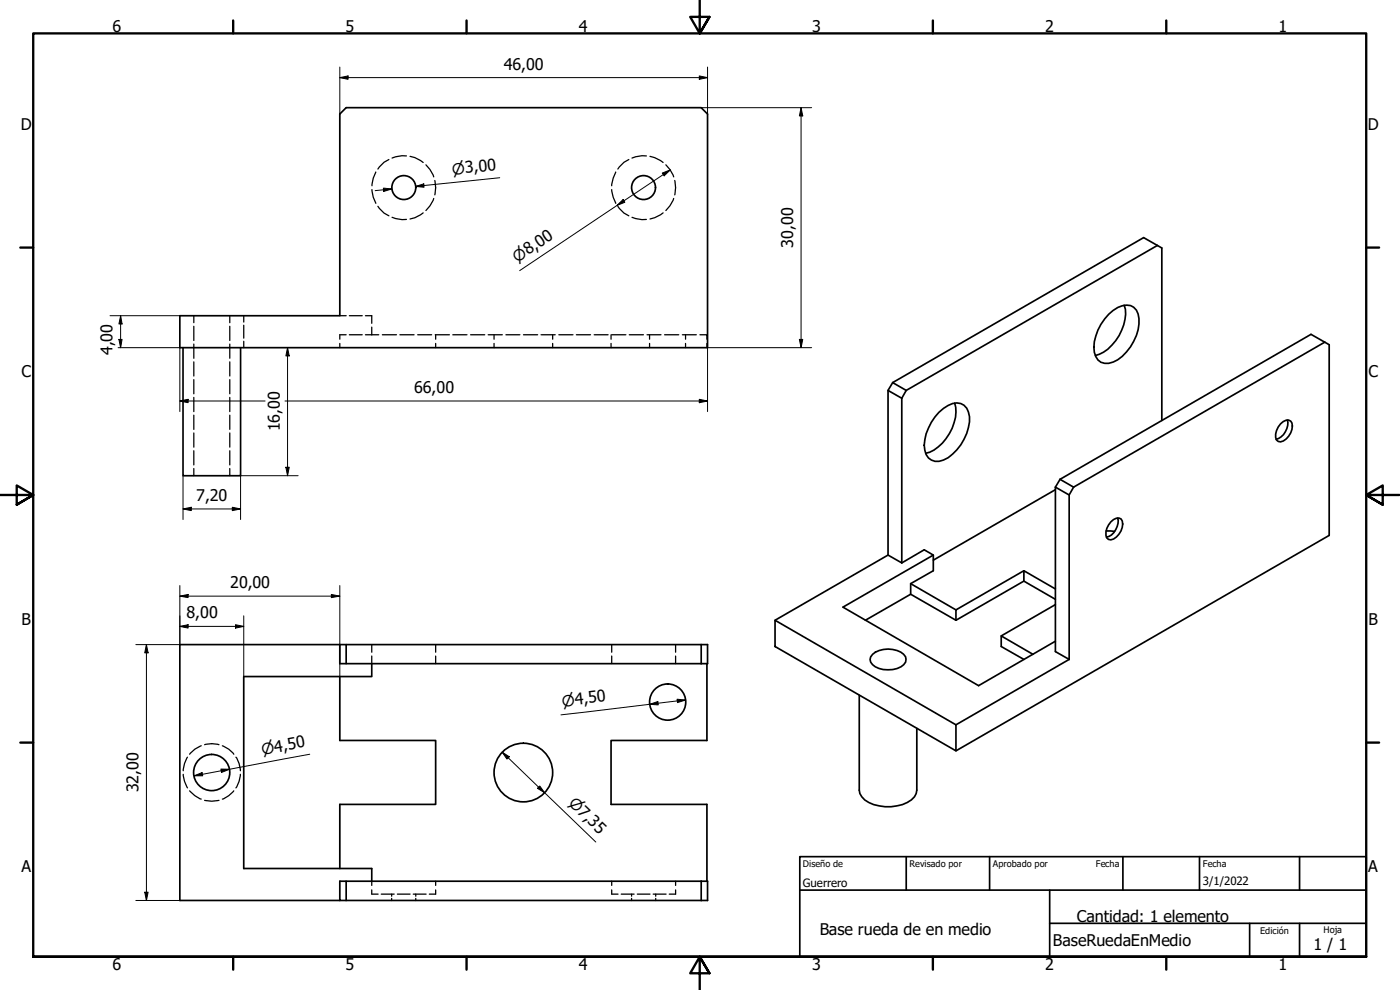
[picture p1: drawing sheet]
<svg xmlns="http://www.w3.org/2000/svg" width="420mm" height="297mm" viewBox="0 0 420 297" stroke-linecap="round" stroke-linejoin="round" font-family="sans-serif">
<!-- layer: Oculto (ISO) -->
<g fill="none" stroke="#000" stroke-width=".38">
<path d="M111.6 56.9a9.5 9.5 0 0 0 1.2 4.1M112.8 51.6a9.5 9.5 0 0 0-1.2 4.1M116.7 47.9l-1.4 .8-1.9 2M122 46.8l-1.4-.1-2.9 .7M123.1 46.9l1.4 .4 2.5 1.5M127.8 49.5l1.2 1.3 1.2 2.3M130.2 59.5l-1.2 2.3-1.2 1.4M130.5 54.2a9.3 9.3 0 0 1 0 4.3M183.6 56.9l.4 2.3 .8 1.8M184.8 51.6l-.8 1.9-.4 2.2M188.7 47.9l-1.4 .8-1.9 2M194 46.8l-1.3-.1-3 .7"/>
<path d="M195.1 46.9l1.4 .4 2.5 1.5M199.8 49.5l1.2 1.3 1.2 2.3M202.2 59.5l-1.2 2.3-1.2 1.4M202.5 54.2a9.3 9.3 0 0 1 0 4.3M113.4 61.9l1.9 2 1.4 .9M117.7 65.2l2.9 .7 1.4-.1M127 63.9l-2.5 1.4-1.4 .4M185.4 61.9l1.9 2 1.4 .9M189.7 65.2l3 .7 1.3-.1M199 63.9l-2.5 1.4-1.4 .4M58.2 94.7v2.1M58.2 97.9v4.3"/>
<path d="M69 94.7v2.1M69 97.9v4.3M73.2 94.7v1.9M73.2 97.6v3.9M102 94.7h1.9M104.8 94.7h3.9M109.7 94.7h1.9v2.3M111.6 98.2v2.2M58.2 103.2v4.3M58.2 108.6v4.2M58.2 113.9v4.3M58.2 119.2v4.3"/>
<path d="M69 103.2v4.3M69 108.6v4.2M69 113.9v4.3M69 119.2v4.3M73.2 102.4v1.9M102 103v1.3M103.9 100.4h-1.9v1.4M104.8 100.4h3.9M109.7 100.4h4M114.7 100.4h4.3M120 100.4h4.3M125.3 100.4h4.2"/>
<path d="M130.6 100.4h4.3M130.7 100.4v1.4M130.7 103v1.3M135.9 100.4h4.2M141.2 100.4h4.3M146.5 100.4h4.2M148.3 100.4v1.4M148.3 103v1.3M151.8 100.4h4.2M157.1 100.4h4.3M162.4 100.4h4.2M165.9 100.4v1.4"/>
<path d="M165.9 103v1.3M167.7 100.4h4.3M173 100.4h4.2M178.3 100.4h4.2M183.4 100.4v1.4M183.4 103v1.3M183.6 100.4h4.2M188.8 100.4h4.3M194.2 100.4h4.2M194.9 100.4v1.4M194.9 103v1.3M199.5 100.4h4.2"/>
<path d="M204.8 100.4h4.2M205.7 100.4v1.4M205.7 103v1.3M210.1 100.4h2.1v1.4M212.2 103v1.3M58.2 124.6v4.2M58.2 129.9v4.3M58.2 135.2v4.3M69 124.6v4.2M69 129.9v4.3M69 135.2v4.3M58.2 140.6v2.1"/>
<path d="M69 140.6v2.1M111.6 193.4v2.3M111.6 196.8v2.3M130.7 193.4v2.3M130.7 196.8v2.3M183.6 193.4v2.3M183.6 196.8v2.3M202.8 193.4v2.3M202.8 196.8v2.3M55 232.3a8.8 8.8 0 0 0 1.3 4.1M56.3 227.2a8.2 8.2 0 0 0-1.3 4.1M56.9 237.3a8.5 8.5 0 0 0 3.5 2.5"/>
<path d="M60.4 223.8a8 8 0 0 0-3.5 2.5M61.4 223.4a7.5 7.5 0 0 1 4.3 0M66.7 223.8a7.3 7.3 0 0 1 3.5 2.5M70.2 237.3a7.8 7.8 0 0 1-3.5 2.5M70.8 227.2a7.5 7.5 0 0 1 1.3 4.1M72.1 232.3a8 8 0 0 1-1.3 4.1M61.4 240.1a9.3 9.3 0 0 0 4.3 0M111.6 264.4v1.3M111.6 267v1.3h1.9M114.4 268.3h3.9M117.5 268.3v.6M117.5 269.5v.7"/>
<path d="M119.3 268.3h3.8M124 268.3h3.9M124.8 268.3v.6M124.8 269.5v.7M130.7 264.4v1.3M130.7 267v1.3h-1.9M183.6 267v1.3h1.9M183.6 264.4v1.3M186.4 268.3h3.9M189.5 268.3v.6M189.5 269.5v.7M191.3 268.3h3.8"/>
<path d="M196 268.3h3.9M196.8 268.3v.6M196.8 269.5v.7M202.8 267v1.3h-1.9M202.8 264.4v1.3"/>
</g>
<!-- layer: Visible (ISO) -->
<g fill="none" stroke="#000" stroke-width=".51">
<path d="M102 34.2l1.9-1.9h106.5l1.9 1.9v70.1h-158.3v-9.6h48zM347.3 73.6l-4.1-2.3-75.3 43.5M347.3 73.6l1.4 .8v51.8M347.3 73.6l-75.3 43.5M332.7 94.3a7.5 7.5 0 0 1 6.6-2.6 4.1 4.1 0 0 1 2.5 3.9 14.5 14.5 0 0 1-7.7 13 3.8 3.8 0 0 1-5.7-2.9 14.2 14.2 0 0 1 4.3-11.4zM337.4 91.6a12.1 12.1 0 0 1-2.6 10.6 10.9 10.9 0 0 1-6.1 4.5M54.9 104.3v38.4h17.3v-38.4M266.5 117.1v49.4M267.9 114.8l-1.4 2.3 4.1 2.4M267.9 114.8l4.1 2.3M270.6 119.5v49.4M272 117.1l-1.4 2.4"/>
<path d="M397.6 102.7l1.3 .7v57.2l-112 64.7M397.6 102.7l-4.2-2.4-75.3 43.5M397.6 102.7l-75.4 43.5M281.8 123.7a8.7 8.7 0 0 1 5.3-2.8 3.9 3.9 0 0 1 3.9 4.1 14.7 14.7 0 0 1-7.9 13 3.8 3.8 0 0 1-5.5-2.9 13.7 13.7 0 0 1 4.2-11.4zM286.5 121a13.4 13.4 0 0 1-4.9 13.1l-1.3 1-2.5 .9M384.3 127.2a2.03 2.03 0 0 1 3.4-.3 5 5 0 0 1-3.4 5.7l-.7-.2a2.58 2.58 0 0 1-.5-3.2zM386.3 126a5.1 5.1 0 0 1-3.3 5.8M316.7 146.2l4.2 2.3 1.3-2.3M316.7 146.9l-36.6 21.2M316.7 146.2v49.3l4.2 2.4M318.1 143.8l-1.4 2.4M318.1 143.8l4.1 2.4"/>
<path d="M320.9 148.5v49.4M332 159.3l2.5 .1M333.4 156.6a2.42 2.42 0 0 1 3-.9 4.5 4.5 0 0 1-2.2 6l-.8 .3-.7-.2a2.64 2.64 0 0 1-.5-3.3zM335.4 155.4a4.9 4.9 0 0 1-3.4 5.7M270.6 168.9l6.8-3.9 2.7 1.5v4.7l-6.8 3.9v3.2l-13.6 7.8M270.6 168.9l-4.1-2.4-33.9 19.6M273.3 175.1l13.6 7.9M273.3 178.3l13.6 7.8M280.1 166.5l-27.1 15.7 40.7 23.5 23-13.3M307.3 171.2l-20.4 11.8v3.1M307.3 174.4l9.4 5.4M316.7 176.7l-9.4-5.5v3.2l-20.4 11.7"/>
<path d="M102 193.4v5.7h1.9M103.9 193.4h-49.9v76.8h48M111.6 199.1v3.9h-38.4v57.6h38.4v3.8M210.4 193.4h-106.5v5.7h106.5M210.4 193.4h1.9v5.7h-1.9M210.4 193.4v5.7M212.2 199.1v23.1h-28.8v19.1h28.8v23.1M232.6 186.1l54.3 31.4v7.8l-54.3-31.3zM261.9 196.3a7.7 7.7 0 0 1 9.3 0 2.24 2.24 0 0 1-.8 3.8 8.3 8.3 0 0 1-8.5-.7 1.97 1.97 0 0 1 0-3.1zM300.5 190.8l9.5 5.5M316.7 181.4l-16.2 9.4v3.2l6.8 3.9M320.9 197.9l-34 19.6"/>
<path d="M102 203v19.2h28.7v19.1h-28.7v19.3M257.9 208.6v28.5a6.1 6.1 0 0 0 5.9 4.7 12.9 12.9 0 0 0 9.7-1.8l.9-.9 .6-1 .1-1v-18.5M103.9 264.4h-1.9v5.8h1.9M210.4 264.4h-106.5v5.8h106.5M210.4 264.4h1.9v5.8h-1.9M210.4 264.4v5.8"/>
<circle cx="121.2" cy="56.3" r="3.6"/>
<circle cx="193.1" cy="56.3" r="3.6"/>
<circle cx="200.4" cy="210.6" r="5.4"/>
<circle cx="63.5" cy="231.8" r="5.4"/>
<circle cx="157.1" cy="231.8" r="8.8"/>
</g>
<!-- layer: Borde (ISO) -->
<g fill="none" stroke="#000" stroke-width=".7">
<path d="M70 6.1v3.9M140 6.1v3.9M210 0v10l-2.9-4.9h5.8l-2.9 4.9 2.9-4.9M280 6.1v3.9M350 6.1v3.9M6.1 74.3h3.9M410 74.3h3.9M0 148.5h10l-5-2.8v5.7l5-2.9-5 2.9M420 148.5h-10l5-2.8v5.7l-5-2.9 5 2.9M6.1 222.8h3.9M410 222.8h3.9M10 287.1v-277.1h400v277.1h-400h400"/>
<path d="M70 287.1v3.8M140 287.1v3.8M212.9 292l-2.9-4.9 2.9 4.9h-5.8l2.9-4.9v9.9M280 287.1v3.8M350 287.1v3.8"/>
</g>
<path d="M240 257h170v30.1h-170zM272 257v10.1M297 257v10.1M337 257v10.1M360 257v10.1M390 257v10.1M240 267.1h170M315 277h95M315 267.1v20M375 277v10.1M390 277v10.1" fill="none" stroke="#000" stroke-width=".51"/>
<!-- layer: Cota (ISO) -->
<g fill="none" stroke="#000" stroke-width=".3">
<path d="M102 23.3l2.5-.5v1zM102 20.1v14.1M102 23.3h110.3M209.9 22.8l2.4 .5-2.4 .5zM210.4 32.3h33.2M212.3 20.1v14.1M240.4 32.3l.5 2.5h-1zM240.4 32.3v72M115.1 56.4l2.5 .3-2.5 .8zM117.6 56.7l-5 .5M124.7 55.9l2.5-.7 .1 1zM150 53.3l-25.3 2.6 2.6-.2"/>
<path d="M198.8 51.9l2.4-.9-1.9 1.8zM201.2 51l-45.2 30.2M185.2 61.6l1.8-1.7 .5 .8zM33 94.7h21M36.2 94.7l.4 2.5h-.9zM36.2 94.7v9.6M35.4 104.3h18.6v19.2M35.7 101.8h.9l-.4 2.5zM86.3 104.3l.5 2.5h-1zM86.3 104.3v38.4M209.9 119.8l2.4 .5-2.4 .5zM239.9 101.8h1l-.5 2.5z"/>
<path d="M243.6 104.3h-31.3v19.2M54 120.3l2.5-.5v1zM54 120.3h25.6M85.5 120.3h126.8M54.9 152.7l2.5-.5v1zM54.9 152.7h17.3M54.9 142.7v13.2M69.7 152.2l2.5 .5-2.5 .5zM85.8 140.2h1l-.5 2.5zM89.5 142.7h-17.3v13.2M54 178.9l2.5-.5v.9zM54 175.7v17.7h-13.2"/>
<path d="M54 178.9h48M99.4 178.4l2.6 .5-2.6 .4zM102 175.7v27.3M43.9 193.4l.5 2.5h-1zM43.9 193.4v76.8M54 187.9l2.5-.5v1.1zM54 187.9h19.2M70.7 187.4l2.5 .5-2.5 .6zM73.2 184.8v18.2M195 211.3l2.4-.8 .1 1zM203.2 209.8l2.5 .2-2.4 .8zM205.7 210l-37.4 4.5"/>
<path d="M58.2 232.8l2.4-1 .2 1zM66.3 230.7l2.6 .1-2.4 1zM93 226.3l-34.8 6.5M150.7 225.7l2.1 1.4-.7 .7zM150.7 225.7l28.1 27M162 235.8l1.4 2.1-2.1-1.4zM40.8 270.2h13.2M43.4 267.7h1l-.5 2.5z"/>
</g>
<g fill="#000">
<path d="M102 23.3l2.5-.5v1z" fill-rule="evenodd"/>
<path d="M209.9 22.8l2.4 .5-2.4 .5z" fill-rule="evenodd"/>
<path d="M240.4 32.3l.5 2.5h-1z" fill-rule="evenodd"/>
<path d="M115.1 56.4l2.5 .3-2.5 .8z" fill-rule="evenodd"/>
<path d="M124.7 55.9l2.5-.7 .1 1z" fill-rule="evenodd"/>
<path d="M185.2 61.6l1.8-1.7 .5 .8z" fill-rule="evenodd"/>
<path d="M198.8 51.9l2.4-.9-1.9 1.8z" fill-rule="evenodd"/>
<path d="M36.2 94.7l.4 2.5h-.9z" fill-rule="evenodd"/>
<path d="M35.7 101.8h.9l-.4 2.5z" fill-rule="evenodd"/>
<path d="M54 120.3l2.5-.5v1z" fill-rule="evenodd"/>
<path d="M86.3 104.3l.5 2.5h-1z" fill-rule="evenodd"/>
<path d="M239.9 101.8h1l-.5 2.5z" fill-rule="evenodd"/>
<path d="M209.9 119.8l2.4 .5-2.4 .5z" fill-rule="evenodd"/>
<path d="M54.9 152.7l2.5-.5v1z" fill-rule="evenodd"/>
<path d="M69.7 152.2l2.5 .5-2.5 .5z" fill-rule="evenodd"/>
<path d="M85.8 140.2h1l-.5 2.5z" fill-rule="evenodd"/>
<path d="M54 178.9l2.5-.5v.9z" fill-rule="evenodd"/>
<path d="M99.4 178.4l2.6 .5-2.6 .4z" fill-rule="evenodd"/>
<path d="M43.9 193.4l.5 2.5h-1z" fill-rule="evenodd"/>
<path d="M54 187.9l2.5-.5v1.1z" fill-rule="evenodd"/>
<path d="M70.7 187.4l2.5 .5-2.5 .6z" fill-rule="evenodd"/>
<path d="M195 211.3l2.4-.8 .1 1z" fill-rule="evenodd"/>
<path d="M203.2 209.8l2.5 .2-2.4 .8z" fill-rule="evenodd"/>
<path d="M58.2 232.8l2.4-1 .2 1z" fill-rule="evenodd"/>
<path d="M66.3 230.7l2.6 .1-2.4 1z" fill-rule="evenodd"/>
<path d="M150.7 225.7l2.1 1.4-.7 .7z" fill-rule="evenodd"/>
<path d="M162 235.8l1.4 2.1-2.1-1.4z" fill-rule="evenodd"/>
<path d="M43.4 267.7h1l-.5 2.5z" fill-rule="evenodd"/>
</g>
<g font-size="4.8">
<text x="33.7" y="9.6">6</text>
<text x="103.7" y="9.6">5</text>
<text x="173.7" y="9.6">4</text>
<text x="243.7" y="9.6">3</text>
<text x="313.7" y="9.6">2</text>
<text x="383.7" y="9.6">1</text>
<text x="151.2" y="20.9">46,00</text>
<text x="6.2" y="38.9">D</text>
<text x="410.5" y="38.9">D</text>
<text x="238" y="74.3" transform="rotate(-90 238 74.3)">30,00</text>
<text x="33.8" y="106.6" transform="rotate(-90 33.8 106.6)">4,00</text>
<text x="6.4" y="113.1">C</text>
<text x="410.7" y="113.1">C</text>
<text x="124.3" y="117.9">66,00</text>
<text x="83.9" y="129.5" transform="rotate(-90 83.9 129.5)">16,00</text>
<text x="58.9" y="150.3">7,20</text>
<text x="69.1" y="176.5">20,00</text>
<text x="56" y="185.5">8,00</text>
<text x="6.4" y="187.4">B</text>
<text x="410.7" y="187.4">B</text>
<text x="41.6" y="237.7" transform="rotate(-90 41.6 237.7)">32,00</text>
<text x="6.4" y="261.7">A</text>
<text x="410.7" y="261.7">A</text>
<text x="246" y="280.5">Base rueda de en medio</text>
<text x="323.2" y="276.7">Cantidad: 1 elemento</text>
<text x="316" y="283.8">BaseRuedaEnMedio</text>
<text x="394.2" y="285">1 / 1</text>
<text x="33.7" y="290.9">6</text>
<text x="103.7" y="290.9">5</text>
<text x="173.7" y="290.9">4</text>
<text x="243.7" y="290.9">3</text>
<text x="313.7" y="290.9">2</text>
<text x="383.7" y="290.9">1</text>
</g>
<g font-size="4.6">
<text x="135.8" y="52.4" transform="rotate(-6 135.8 52.4)">⌀3,00</text>
<text x="155.3" y="78.8" transform="rotate(-34 155.3 78.8)">⌀8,00</text>
<text x="168.8" y="212" transform="rotate(-7 168.8 212)">⌀4,50</text>
<text x="78.7" y="226.5" transform="rotate(-11 78.7 226.5)">⌀4,50</text>
<text x="170.4" y="241.2" transform="rotate(44 170.4 241.2)">⌀7,35</text>
</g>
<g font-size="3.4">
<text x="241" y="266">Guerrero</text>
<text x="361" y="265.5">3/1/2022</text>
</g>
<g font-size="2.7">
<text x="241" y="260.2">Diseño de</text>
<text x="273" y="260.1">Revisado por</text>
<text x="298" y="260.1">Aprobado por</text>
<text x="328.9" y="260.1">Fecha</text>
<text x="361" y="260.1">Fecha</text>
<text x="378.2" y="280.3">Edición</text>
<text x="397.2" y="280">Hoja</text>
</g>
</svg>
